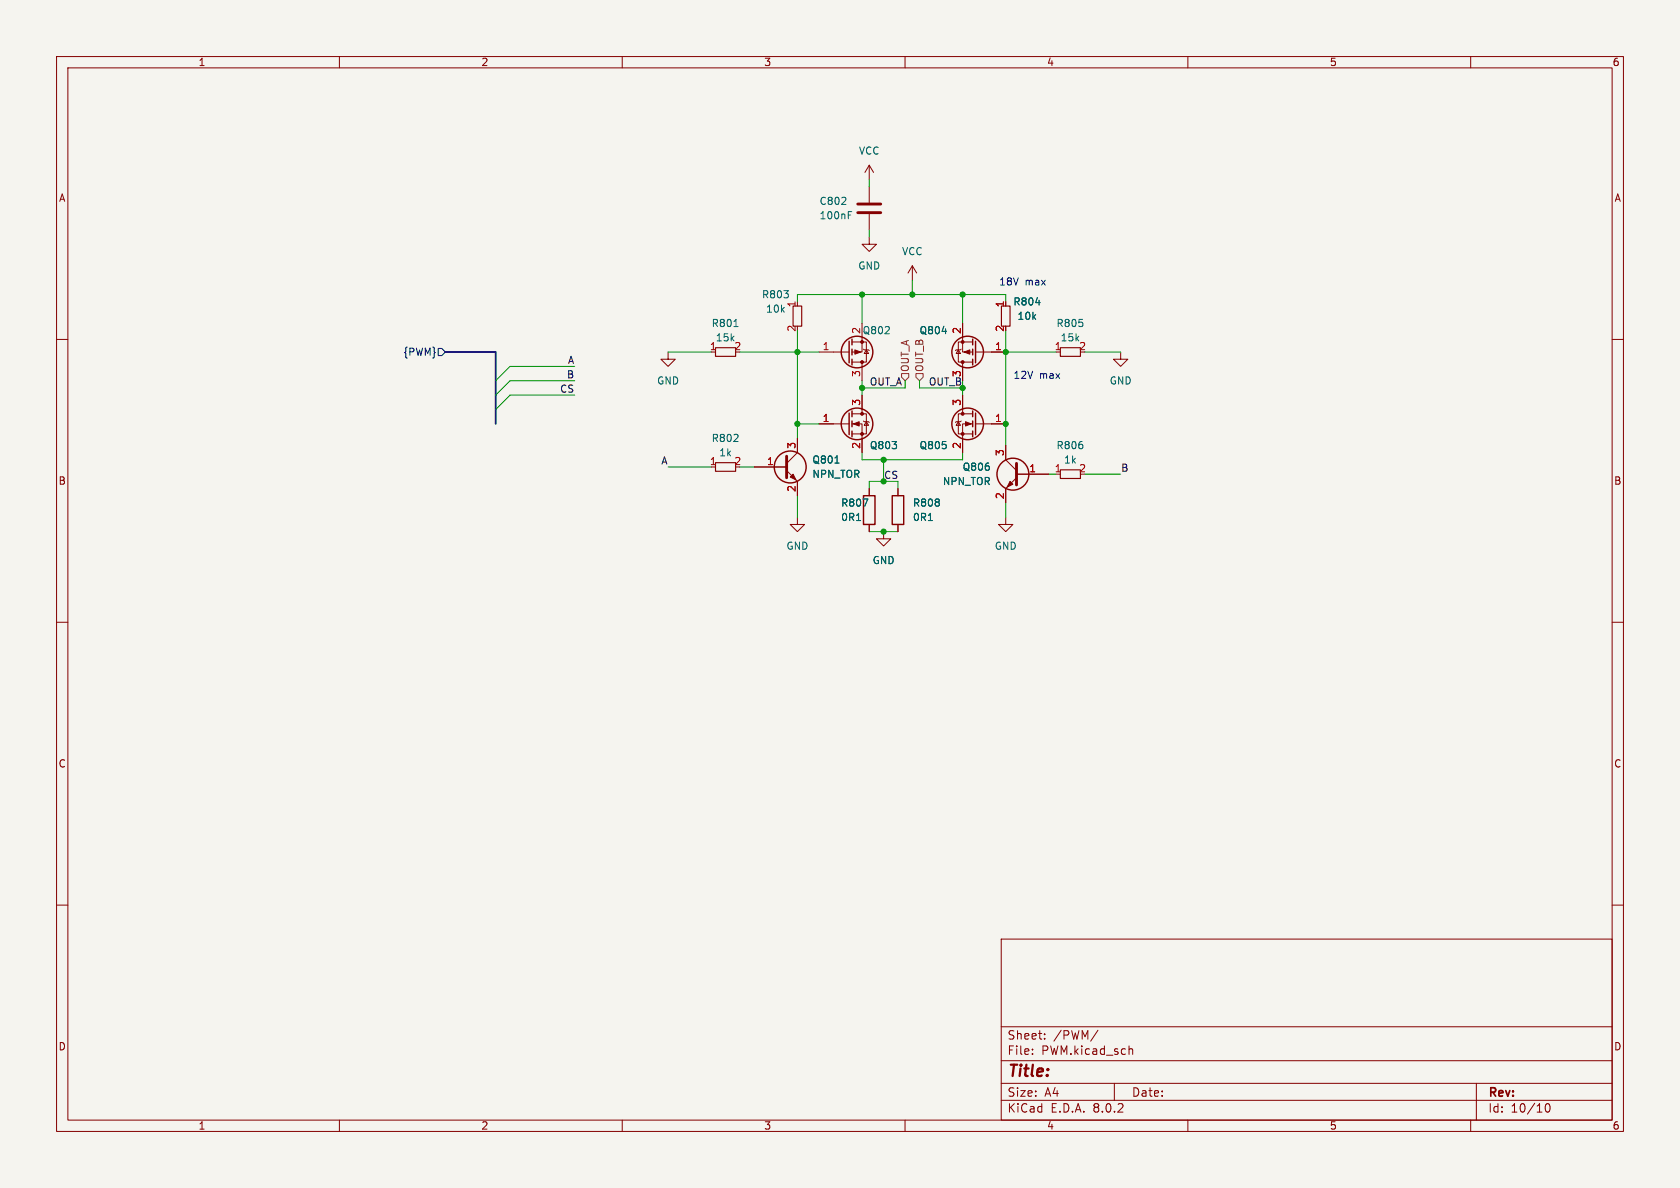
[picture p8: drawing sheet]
<svg xmlns="http://www.w3.org/2000/svg" width="297mm" height="210mm" viewBox="0 0 297 210" stroke-linecap="round" stroke-linejoin="round" font-family="sans-serif">
<path d="M0 0h297v210h-297z" fill="#f5f4ef" stroke="#f5f4ef" stroke-width=".18"/>
<g fill="none" stroke="#840000" stroke-width=".18">
<path d="M10 10h277v190h-277zM12 12h273v186h-273zM60 10v2M110 10v2M160 10v2M210 10v2M260 10v2M153.7 29.2v2.6M153.7 33v2.8M153.7 37.8v2.8M153.7 29.2l-.8 1.3M153.7 29.2l.7 1.3"/>
<path d="M10 60h2M152.4 57.2v5h-1.8M153.7 41.9v1.3h1.2l-1.2 1.3-1.3-1.3h1.3M161.3 47l-.8 1.3M161.3 47v2.5M161.3 47l.8 1.3M170.2 57.2v5h1.8M285 60h2M118.1 62.2v1.3h1.3l-1.3 1.3-1.3-1.3h1.3M141 77.5v2.5l-1.9 1.9M144.8 62.2h5.3M144.8 74.9h5.3"/>
<path d="M150.6 74.9h1.8v5.1M150.6 73.2h2.6v3.5h-2.6M150.6 60.5h2.6v3.5h-2.6M152.4 64v3.3M152.4 69.9v3.3M152.7 74.4l.1 .1h.7l.2 .2M152.7 61.7l.1 .1h.7l.2 .2M153.2 74.5l.3 .7h-.7zM153.2 61.8l.3 .7h-.7zM169.4 61.8l.4 .7h-.8zM169.4 74.5l.4 .7h-.8zM169.9 61.7l-.1 .1h-.8l-.1 .2"/>
<path d="M169.9 74.4l-.1 .1h-.8l-.1 .2M170.2 64v3.3M170.2 69.9v3.3M172 60.5h-2.6v3.5h2.6M172 74.9h-1.8v5.1M172 73.2h-2.6v3.5h2.6M172.5 62.2h5.3M172.5 74.9h5.3M177.8 78.7v2.6l1.9 1.9M198.1 62.2v1.3h1.3l-1.3 1.3-1.3-1.3h1.3M133.3 82.6h5.8M139.1 83.2l1.9 1.9v2.5"/>
<path d="M141 91.4v1.3h1.2l-1.2 1.3-1.3-1.3h1.3M153.7 86.4v1.2M153.7 92.7v1.3M156.2 94v1.3h1.3l-1.3 1.2-1.3-1.2h1.3M158.7 86.4v1.2M158.7 92.7v1.3M177.8 91.4v1.3h1.3l-1.3 1.3-1.3-1.3h1.3M179.7 84.5l-1.9 1.9v2.5M179.7 83.8h5.7M10 110h2M285 110h2M10 160h2"/>
<path d="M285 160h2M177 166h108v32h-108zM60 198v2M110 198v2M160 198v2M177 194.5h108M177 191.5h108M177 187.5h108M177 181.5h108M182.5 186.3v.1M182.5 185.5v.1M184.7 183.6v.1"/>
<path d="M184.7 182.8v.1M194.1 182.1l-1.3 2M197 191.5v3M199.6 185.5l.2-.1 .4 .1v.9M210 198v2M260 198v2M261 191.5v6.5M273.4 195.2l.1-.1a.81 .81 0 0 1 .6 .6 .81 .81 0 0 1-.3 .8l-.1 .1a.81 .81 0 0 1-.6-.6 .81 .81 0 0 1 .3-.8z"/>
</g>
<g fill="none" stroke="#840000" stroke-width=".25">
<path d="M150.6 59.9v1.1M172 59.9v1.1M150.1 60.3v3.8M150.1 73v3.8M150.6 61.7v1M150.6 63.5v1M150.6 72.6v1.1M150.6 74.4v1M150.6 76.2v1M172 61.7v1M172 63.5v1M172 72.6v1.1"/>
<path d="M172 74.4v1M172 76.2v1M172.5 60.3v3.8M172.5 73v3.8M152.7 87.6h2v5.1h-2zM157.7 87.6h2.1v5.1h-2.1z"/>
<circle cx="151.5" cy="74.9" r="2.79"/>
<circle cx="151.5" cy="62.2" r="2.79"/>
<circle cx="171.1" cy="74.9" r="2.79"/>
<circle cx="171.1" cy="62.2" r="2.79"/>
<circle cx="139.7" cy="82.5" r="2.82"/>
<circle cx="179.1" cy="83.8" r="2.82"/>
</g>
<path d="M150 38h.4M150 37.4h.6M129.8 57.7h.7M183.1 53.5h.8M147.6 81.9h.7M151.4 92h.7M152.6 88.2h.8l-.5 1.3M164.1 92h.7" fill="none" stroke="#006464" stroke-width=".18"/>
<path d="M140.2 54.1h1.5v3.6h-1.5zM177 54.1h1.6v3.6h-1.6zM126.5 61.5h3.5v1.5h-3.5zM187.5 61.5h3.5v1.5h-3.5zM126.5 81.8h3.5v1.5h-3.5zM187.5 83.1h3.5v1.5h-3.5z" fill="none" stroke="#840000" stroke-width=".2"/>
<g fill="#840000" stroke="#840000" stroke-width=".18">
<path d="M170.4 62.2l1-.4v.8z"/>
<path d="M178.6 85.1l.5 .5-1 .5z"/>
<path d="M150.9 74.9l1-.4v.8z"/>
<path d="M139.7 84.3l.5-.5 .5 1z"/>
<path d="M170.7 74.5l1 .4-1 .4z"/>
<path d="M151.1 61.8l1 .4-1 .4z"/>
<circle cx="170.2" cy="60.5" r=".25"/>
<circle cx="170.2" cy="64" r=".25"/>
<circle cx="152.4" cy="76.7" r=".25"/>
<circle cx="152.4" cy="73.2" r=".25"/>
<circle cx="170.2" cy="76.7" r=".25"/>
<circle cx="170.2" cy="73.2" r=".25"/>
<circle cx="152.4" cy="60.5" r=".25"/>
<circle cx="152.4" cy="64" r=".25"/>
</g>
<path d="M151.6 36.1h4.1M151.6 37.6h4.1M139.1 80.6v3.9M179.7 81.9v3.8" fill="none" stroke="#840000" stroke-width=".51"/>
<path d="M77.5 61.6h.6l.6 .6-.6 .7h-.6z" fill="none" stroke="#000084" stroke-width=".18"/>
<path d="M159.4 66h1.3v.7l-.7 .6-.6-.6zM161.9 66h1.3v.7l-.6 .6-.7-.6z" fill="none" stroke="#725600" stroke-width=".18"/>
<path d="M78.7 62.2h8.9v12.7" fill="none" stroke="#000084" stroke-width=".3"/>
<g fill="none" stroke="#009600" stroke-width=".18">
<path d="M153.7 31.8v1.2M141 53.3v-1.2h36.8v1.2M141 58.4v19.1M152.4 52.1v5.1M153.7 40.6v1.3M161.3 49.5v2.6M170.2 52.1v5.1M177.8 58.4v20.3M101.6 64.8h-11.4l-2.6 2.5M101.6 69.9h-11.4l-2.6 2.5M101.6 67.3h-11.4l-2.6 2.6M118.1 62.2h7.6"/>
<path d="M130.8 62.2h14M141 74.9h3.8M152.4 68.6h7.6M152.4 67.3v2.6M162.6 67.3v1.3h7.6v1.3M177.8 62.2h8.9M191.8 62.2h6.3M118.1 82.6h7.6M130.8 82.6h2.5M141 87.6v3.8M152.4 80v1.3h17.8v-1.3M153.7 94h5"/>
<path d="M156.2 81.3v3.8h-2.5v1.3M158.7 85.1v1.3M177.8 88.9v2.5M185.4 83.8h1.3M191.8 83.8h6.3"/>
</g>
<g fill="#009600" stroke="#009600" stroke-width=".18">
<circle cx="152.4" cy="68.6" r=".46"/>
<circle cx="156.2" cy="85.1" r=".46"/>
<circle cx="141" cy="62.2" r=".46"/>
<circle cx="141" cy="74.9" r=".46"/>
<circle cx="170.2" cy="52.1" r=".46"/>
<circle cx="161.3" cy="52.1" r=".46"/>
<circle cx="170.2" cy="68.6" r=".46"/>
<circle cx="152.4" cy="52.1" r=".46"/>
<circle cx="156.2" cy="81.3" r=".46"/>
<circle cx="177.8" cy="62.2" r=".46"/>
<circle cx="177.8" cy="74.9" r=".46"/>
<circle cx="156.2" cy="94" r=".46"/>
</g>
<text font-size="2.8" fill="#840000" x="178" y="190.9">Title:</text>
<g font-size="2.1" fill="#840000">
<text x="178" y="184">Sheet:</text>
<text x="186.2" y="184">/PWM/</text>
<text x="178" y="186.7">File:</text>
<text x="184.1" y="186.7">PWM.kicad_sch</text>
<text x="178" y="196.9">KiCad</text>
<text x="178" y="194.1">Size:</text>
<text x="184.7" y="194.1">A4</text>
<text x="185.7" y="196.9">E.D.A.</text>
<text x="193.3" y="196.9">8.0.2</text>
<text x="200" y="194.1">Date:</text>
<text x="263" y="194.3">Rev:</text>
<text x="263" y="196.9">Id:</text>
<text x="267.1" y="196.9">10/10</text>
</g>
<g font-size="1.8" fill="#840000">
<text x="35" y="11.9">1</text>
<text x="85" y="11.9">2</text>
<text x="135" y="11.9">3</text>
<text x="185" y="11.9">4</text>
<text x="235" y="11.9">5</text>
<text x="285" y="11.9">6</text>
<text x="10.3" y="35.9">A</text>
<text x="285.3" y="35.9">A</text>
<text x="10.3" y="85.9">B</text>
<text x="285.3" y="85.9">B</text>
<text x="10.3" y="135.9">C</text>
<text x="285.3" y="135.9">C</text>
<text x="10.3" y="185.9">D</text>
<text x="285.3" y="185.9">D</text>
<text x="35" y="199.9">1</text>
<text x="85" y="199.9">2</text>
<text x="135" y="199.9">3</text>
<text x="185" y="199.9">4</text>
<text x="235" y="199.9">5</text>
<text x="285" y="199.9">6</text>
</g>
<g font-size="1.8" fill="#006464">
<text x="151.8" y="27.5">VCC</text>
<text x="144.8" y="36.4">C802</text>
<text x="144.8" y="39">100nF</text>
<text x="151.6" y="47.9">GND</text>
<text x="159.4" y="45.3">VCC</text>
<text x="134.6" y="52.9">R803</text>
<text x="125.7" y="58">R801</text>
<text x="135.3" y="55.5">10k</text>
<text x="152.1" y="59.1" transform="rotate(-90 152.1 59.1)">2</text>
<text x="152.4" y="59.3">Q802</text>
<text x="162.5" y="59.3">Q804</text>
<text x="179.1" y="54.2">R804</text>
<text x="179.8" y="56.7">10k</text>
<text x="186.7" y="58">R805</text>
<text x="126.4" y="60.6">15k</text>
<text x="187.4" y="60.6">15k</text>
<text x="116.1" y="68.2">GND</text>
<text x="196.1" y="68.2">GND</text>
<text x="125.7" y="78.3">R802</text>
<text x="127" y="80.9">1k</text>
<text x="143.5" y="82.1">Q801</text>
<text x="153.7" y="79.6">Q803</text>
<text x="162.5" y="79.6">Q805</text>
<text x="170.1" y="83.4">Q806</text>
<text x="186.7" y="79.6">R806</text>
<text x="188" y="82.1">1k</text>
<text x="143.5" y="84.7">NPN_TOR</text>
<text x="148.6" y="89.8">R807</text>
<text x="161.3" y="89.8">R808</text>
<text x="166.6" y="86">NPN_TOR</text>
<text x="148.6" y="92.3">0R1</text>
<text x="161.3" y="92.3">0R1</text>
<text x="138.9" y="97.4">GND</text>
<text x="154.2" y="99.9">GND</text>
<text x="175.8" y="97.4">GND</text>
</g>
<g font-size="1.8" fill="#0000c2">
<text x="176.5" y="50.6">18V</text>
<text x="181.2" y="50.6">max</text>
<text x="179.1" y="67.1">12V</text>
<text x="183.7" y="67.1">max</text>
</g>
<g font-size="1.8" fill="#a90000">
<text x="140.7" y="58.7" transform="rotate(-90 140.7 58.7)">2</text>
<text x="140.7" y="54.4" transform="rotate(-90 140.7 54.4)">1</text>
<text x="169.9" y="59.1" transform="rotate(-90 169.9 59.1)">2</text>
<text x="177.5" y="58.7" transform="rotate(-90 177.5 58.7)">2</text>
<text x="177.5" y="54.4" transform="rotate(-90 177.5 54.4)">1</text>
<text x="125.4" y="62">1</text>
<text x="129.7" y="62">2</text>
<text x="145.3" y="62">1</text>
<text x="175.8" y="62">1</text>
<text x="186.4" y="62">1</text>
<text x="190.7" y="62">2</text>
<text x="152.1" y="71.8" transform="rotate(-90 152.1 71.8)">3</text>
<text x="152.1" y="66.7" transform="rotate(-90 152.1 66.7)">3</text>
<text x="169.9" y="71.8" transform="rotate(-90 169.9 71.8)">3</text>
<text x="169.9" y="66.7" transform="rotate(-90 169.9 66.7)">3</text>
<text x="145.3" y="74.7">1</text>
<text x="175.8" y="74.7">1</text>
<text x="125.4" y="82.3">1</text>
<text x="129.7" y="82.3">2</text>
<text x="135.5" y="82.3">1</text>
<text x="140.7" y="79.4" transform="rotate(-90 140.7 79.4)">3</text>
<text x="152.1" y="79.4" transform="rotate(-90 152.1 79.4)">2</text>
<text x="169.9" y="79.4" transform="rotate(-90 169.9 79.4)">2</text>
<text x="177.5" y="80.7" transform="rotate(-90 177.5 80.7)">3</text>
<text x="181.9" y="83.6">1</text>
<text x="186.4" y="83.6">1</text>
<text x="190.7" y="83.6">2</text>
<text x="140.7" y="87.1" transform="rotate(-90 140.7 87.1)">2</text>
<text x="177.5" y="88.3" transform="rotate(-90 177.5 88.3)">2</text>
</g>
<text font-size="1.8" fill="#000084" x="71.2" y="63.1">{PWM}</text>
<g font-size="1.8" fill="#0f0f0f">
<text x="100.3" y="64.4">A</text>
<text x="98.9" y="69.5">CS</text>
<text x="100.1" y="67">B</text>
<text x="116.8" y="82.2">A</text>
<text x="198.1" y="83.5">B</text>
</g>
<g font-size="1.8" fill="#725600">
<text x="160.9" y="65.8" transform="rotate(-90 160.9 65.8)">OUT_A</text>
<text x="163.4" y="65.8" transform="rotate(-90 163.4 65.8)">OUT_B</text>
</g>
<g font-size="1.8" fill="#009600">
<text x="153.7" y="68.2">OUT_A</text>
<text x="164.1" y="68.2">OUT_B</text>
<text x="156.2" y="84.7">CS</text>
</g>
</svg>
